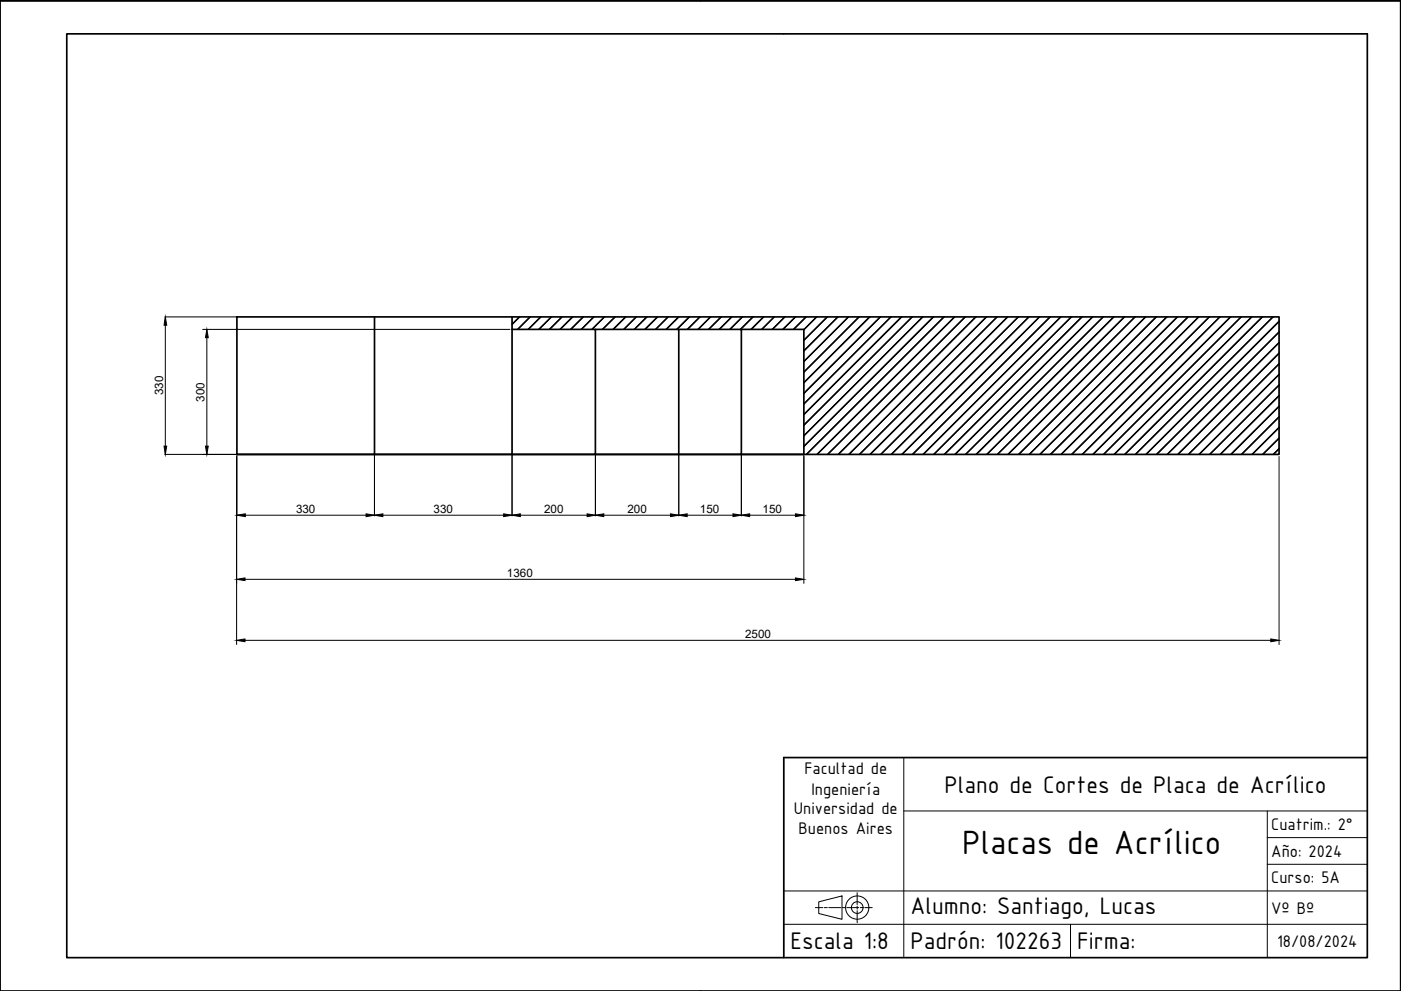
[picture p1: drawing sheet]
<svg xmlns="http://www.w3.org/2000/svg" width="594mm" height="420mm" viewBox="0 0 594 420" stroke-linecap="round" stroke-linejoin="round" font-family="sans-serif">
<!-- layer: corte y cotas -->
<g fill="none" stroke="#000" stroke-width=".42">
<path d="M69.9 134.4h30.4M70.1 134.8v57.4M85.9 139.7h130.3M220.1 134.4l-3 2.9M220.3 134.4l-3.2 3.1M220.5 134.4l-3.4 3.3M224.6 134.4l-5.3 5.3M224.8 134.4l-5.3 5.3M225 134.4l-5.3 5.3M229.1 134.4l-5.3 5.3M229.3 134.4l-5.3 5.3M229.5 134.4l-5.3 5.3"/>
<path d="M233.6 134.4l-5.3 5.3M233.8 134.4l-5.3 5.3M234 134.4l-5.3 5.3M238.1 134.4l-5.3 5.3M238.3 134.4l-5.3 5.3M238.5 134.4l-5.3 5.3M242.6 134.4l-5.3 5.3M242.8 134.4l-5.3 5.3M243 134.4l-5.3 5.3M247.1 134.4l-5.3 5.3M247.3 134.4l-5.3 5.3M247.5 134.4l-5.3 5.3"/>
<path d="M251.6 134.4l-5.3 5.3M251.8 134.4l-5.3 5.3M252 134.4l-5.3 5.3M256.1 134.4l-5.3 5.3M256.3 134.4l-5.3 5.3M256.5 134.4l-5.3 5.3M260.6 134.4l-5.3 5.3M260.8 134.4l-5.3 5.3M261 134.4l-5.3 5.3M265.1 134.4l-5.3 5.3M265.3 134.4l-5.3 5.3M265.5 134.4l-5.3 5.3"/>
<path d="M269.6 134.4l-5.3 5.3M269.8 134.4l-5.3 5.3M270 134.4l-5.3 5.3M274.1 134.4l-5.3 5.3M274.3 134.4l-5.3 5.3M274.5 134.4l-5.3 5.3M278.6 134.4l-5.3 5.3M278.8 134.4l-5.3 5.3M279 134.4l-5.3 5.3M283.1 134.4l-5.3 5.3M283.3 134.4l-5.3 5.3M283.5 134.4l-5.3 5.3"/>
<path d="M287.6 134.4l-5.3 5.3M287.8 134.4l-5.3 5.3M288 134.4l-5.3 5.3M292.1 134.4l-5.3 5.3M292.3 134.4l-5.3 5.3M292.5 134.4l-5.3 5.3M296.6 134.4l-5.3 5.3M296.8 134.4l-5.3 5.3M297 134.4l-5.3 5.3M301.1 134.4l-5.3 5.3M301.3 134.4l-5.3 5.3M301.5 134.4l-5.3 5.3"/>
<path d="M305.6 134.4l-5.3 5.3M305.8 134.4l-5.3 5.3M306 134.4l-5.3 5.3M310.1 134.4l-5.3 5.3M310.3 134.4l-5.3 5.3M310.5 134.4l-5.3 5.3M314.6 134.4l-5.3 5.3M314.8 134.4l-5.3 5.3M315 134.4l-5.3 5.3M319.1 134.4l-5.3 5.3M319.3 134.4l-5.3 5.3M319.5 134.4l-5.3 5.3"/>
<path d="M323.6 134.4l-5.3 5.3M323.8 134.4l-5.3 5.3M324 134.4l-5.3 5.3M328.1 134.4l-5.3 5.3M328.3 134.4l-5.3 5.3M328.5 134.4l-5.3 5.3M332.6 134.4l-5.3 5.3M332.8 134.4l-5.3 5.3M333 134.4l-5.3 5.3M337.1 134.4l-5.3 5.3M337.3 134.4l-5.3 5.3M337.5 134.4l-5.4 5.3"/>
<path d="M341.6 134.4l-5.3 5.3M341.8 134.4l-5.3 5.3M342 134.4l-5.3 5.3M346.1 134.4l-5.3 5.3M346.3 134.4l-5.4 5.4M346.5 134.4l-5.6 5.6M350.6 134.4l-9.7 9.7M350.8 134.4l-9.9 9.9M351 134.4l-10.1 10M355.1 134.4l-14.2 14.2M355.3 134.4l-14.4 14.4M355.5 134.4l-14.6 14.6"/>
<path d="M359.6 134.4l-18.7 18.7M359.8 134.4l-18.9 18.9M360 134.4l-19.1 19.1M364.1 134.4l-23.2 23.2M364.3 134.4l-23.4 23.4M364.4 134.4l-23.5 23.5M368.6 134.4l-27.7 27.7M368.8 134.4l-27.9 27.9M369 134.4l-28.1 28M373.1 134.4l-32.2 32.2M373.3 134.4l-32.4 32.4M373.5 134.4l-32.6 32.6"/>
<path d="M377.6 134.4l-36.7 36.7M377.8 134.4l-36.9 36.9M378 134.4l-37.1 37.1M382.1 134.4l-41.2 41.2M382.3 134.4l-41.4 41.4M382.5 134.4l-41.6 41.5M386.6 134.4l-45.7 45.7M386.8 134.4l-45.9 45.9M387 134.4l-46.1 46.1M391.1 134.4l-50.2 50.2M391.3 134.4l-50.4 50.4M391.5 134.4l-50.6 50.6"/>
<path d="M395.6 134.4l-54.7 54.7M395.8 134.4l-54.9 54.9M396 134.4l-55.1 55M400.1 134.4l-58.3 58.3M400.3 134.4l-58.3 58.3M400.5 134.4l-58.4 58.3M404.6 134.4l-58.3 58.3M404.8 134.4l-58.3 58.3M405 134.4l-58.4 58.3M409.1 134.4l-58.3 58.3M409.3 134.4l-58.4 58.3M409.4 134.4l-58.3 58.3"/>
<path d="M413.6 134.4l-58.3 58.3M413.8 134.4l-58.3 58.3M414 134.4l-58.4 58.3M418.1 134.4l-58.3 58.3M418.3 134.4l-58.3 58.3M418.5 134.4l-58.4 58.3M422.6 134.4l-58.3 58.3M422.8 134.4l-58.4 58.3M423 134.4l-58.4 58.3M427.1 134.4l-58.3 58.3M427.3 134.4l-58.4 58.3M427.5 134.4l-58.4 58.3"/>
<path d="M431.6 134.4l-58.3 58.3M431.8 134.4l-58.3 58.3M432 134.4l-58.4 58.3M436.1 134.4l-58.3 58.3M436.3 134.4l-58.3 58.3M436.5 134.4l-58.4 58.3M440.6 134.4l-58.3 58.3M440.8 134.4l-58.4 58.3M440.9 134.4l-58.2 58.3M445.1 134.4l-58.3 58.3M445.3 134.4l-58.3 58.3M445.5 134.4l-58.4 58.3"/>
<path d="M449.6 134.4l-58.3 58.3M449.8 134.4l-58.3 58.3M450 134.4l-58.4 58.3M454.1 134.4l-58.3 58.3M454.3 134.4l-58.4 58.3M454.4 134.4l-58.3 58.3M458.6 134.4l-58.3 58.3M458.8 134.4l-58.3 58.3M459 134.4l-58.4 58.3M463.1 134.4l-58.3 58.3M463.3 134.4l-58.3 58.3M463.5 134.4l-58.4 58.3"/>
<path d="M467.6 134.4l-58.3 58.3M467.8 134.4l-58.4 58.3M468 134.4l-58.4 58.3M472.1 134.4l-58.3 58.3M472.3 134.4l-58.4 58.3M472.5 134.4l-58.4 58.3M476.6 134.4l-58.3 58.3M476.8 134.4l-58.3 58.3M477 134.4l-58.4 58.3M481.1 134.4l-58.3 58.3M481.3 134.4l-58.3 58.3M481.5 134.4l-58.4 58.3"/>
<path d="M485.6 134.4l-58.3 58.3M485.8 134.4l-58.4 58.3M485.9 134.4l-58.3 58.3M490.1 134.4l-58.3 58.3M490.3 134.4l-58.3 58.3M490.5 134.4l-58.4 58.3M494.6 134.4l-58.3 58.3M494.8 134.4l-58.3 58.3M495 134.4l-58.4 58.3M499.1 134.4l-58.3 58.3M499.3 134.4l-58.4 58.3M499.4 134.4l-58.3 58.3"/>
<path d="M503.6 134.4l-58.3 58.3M503.8 134.4l-58.4 58.3M504 134.4l-58.4 58.3M508.1 134.4l-58.3 58.3M508.3 134.4l-58.3 58.3M508.5 134.4l-58.4 58.3M512.6 134.4l-58.3 58.3M512.8 134.4l-58.4 58.3M513 134.4l-58.4 58.3M517.1 134.4l-58.3 58.3M517.3 134.4l-58.4 58.3M517.4 134.4l-58.3 58.3"/>
<path d="M521.6 134.4l-58.3 58.3M521.8 134.4l-58.3 58.3M522 134.4l-58.4 58.3M526.1 134.4l-58.3 58.3M526.3 134.4l-58.3 58.3M526.5 134.4l-58.4 58.3M530.6 134.4l-58.3 58.3M530.8 134.4l-58.4 58.3M530.9 134.4l-58.3 58.3M535.1 134.4l-58.3 58.3M535.3 134.4l-58.3 58.3M535.5 134.4l-58.4 58.3"/>
<path d="M539.6 134.4l-58.3 58.3M539.8 134.4l-58.3 58.3M540 134.4l-58.4 58.3M542.4 136.1l-56.6 56.6M542.4 136.3l-56.5 56.4M542.4 136.4l-56.3 56.3M87.7 143.2v45.9M542.4 140.6l-52.1 52.1M542.4 145.1l-47.6 47.6M542.4 149.6l-43.1 43.1M542.4 154.1l-38.6 38.6M542.4 158.6l-34.1 34.1"/>
<path d="M542.4 140.8l-52 51.9M542.4 145.2l-47.4 47.5M542.4 149.7l-43 43M542.4 154.3l-38.5 38.4M542.4 158.8l-33.9 33.9M542.4 140.9l-51.8 51.8M542.4 145.4l-47.3 47.3M542.4 149.9l-42.8 42.8M542.4 154.4l-38.3 38.3M542.4 158.9l-33.8 33.8M542.4 163.1l-29.6 29.6M542.4 167.6l-25.1 25.1"/>
<path d="M542.4 172.1l-20.6 20.6M542.4 176.6l-16.1 16.1M542.4 163.2l-29.4 29.5M542.4 167.8l-25 24.9M542.4 172.3l-20.5 20.4M542.4 176.7l-15.9 16M542.4 163.4l-29.3 29.3M542.4 167.9l-24.8 24.8M542.4 172.4l-20.3 20.3M542.4 176.9l-15.8 15.8M69.9 192.7h146.3M100.3 193.5v79.8"/>
<path d="M100.5 192.8v25.9M158.8 192.8v25.9M217.1 192.8v25.9M252.5 192.8v25.9M287.8 192.8v25.9M314.4 192.8v25.9M340.9 192.8v54.6M542.4 181.1l-11.6 11.6M542.4 185.6l-7.1 7.1M542.4 190.1l-2.7 2.6M542.4 181.2l-11.5 11.5M542.4 185.8l-7 6.9"/>
<path d="M542.4 190.2l-2.4 2.5M542.4 181.4l-11.3 11.3M542.4 185.9l-6.8 6.8M542.4 190.4l-2.3 2.3M542.4 193.5v79.8M100.9 218.4h57.5M159.2 218.4h57.5M217.6 218.4h34.5M252.9 218.4h34.5M288.3 218.4h25.6M314.8 218.4h25.6M103.9 245.6h233.4"/>
<path d="M103.9 271.5h435"/>
</g>
<!-- layer: 0 -->
<path d="M297 .2h-297h593.9h-296.9M100.5 134.4h441.9v58.3h-441.9zM158.8 134.4v58.3h-58.3M217.1 134.4v58.3h-58.3M217.1 139.7h35.4v53h-35.4M252.5 139.7h35.3v53h-35.3M287.8 139.7h26.6v53h-26.6M314.4 139.7h26.5v53h-26.5M297 420.2h-297v-420h593.9v420h-296.9" fill="none" stroke="#000" stroke-width=".72"/>
<!-- layer: corte y cotas -->
<g fill="#000" stroke="#000" stroke-width=".42">
<path d="M70.1 134.4l.6 3.5h-1.1zM87.7 139.7l.6 3.5h-1.2zM69.6 189.1h1.1l-.6 3.6zM87.1 189.1h1.2l-.6 3.6zM100.5 218.4l3.5-.6v1.2zM155.2 217.8l3.6 .6-3.6 .6zM158.8 218.4l3.5-.6v1.2zM213.6 217.8l3.5 .6-3.5 .6zM217.1 218.4l3.5-.6v1.2zM249 217.8l3.5 .6-3.5 .6zM252.5 218.4l3.5-.6v1.2zM284.3 217.8l3.5 .6-3.5 .6z"/>
<path d="M287.8 218.4l3.6-.6v1.2zM310.8 217.8l3.6 .6-3.6 .6zM314.4 218.4l3.5-.6v1.2zM337.3 217.8l3.6 .6-3.6 .6zM100.3 245.6l3.6-.6v1.2zM337.3 245l3.6 .6-3.6 .6zM100.3 271.5l3.6-.6v1.2zM538.9 270.9l3.5 .6-3.5 .6z"/>
</g>
<!-- layer: Gruesa -->
<path d="M579.8 321.2h-247.4v84.8h-304.1v-391.6h551.5v391.6h-247.4" fill="none" stroke="#000" stroke-width=".72"/>
<!-- layer: Fina -->
<g fill="none" stroke="#000" stroke-width=".42">
<path d="M383.2 321.2v84.8M383.2 343.8h196.6M537.4 343.8v62.2M537.4 355.1h42.4M332.4 377.7h247.4M537.4 366.4h42.4M332.4 391.9h247.4M347.2 382.4l9.8-2.5v9.9l-9.8-2.5zM453.9 391.9v14.1"/>
<circle cx="363.5" cy="384.8" r="4.9"/>
<circle cx="363.5" cy="384.8" r="2.48"/>
</g>
<!-- layer: Ejes -->
<path d="M363.5 378.5v5M345.7 384.8h3.2M349.5 384.8h1.3M351.5 384.8h5M357.2 384.8h1.2M359.1 384.8h5.1M363.5 384.2v1.2M363.5 386.1v5.1M364.8 384.8h1.3M366.7 384.8h3.2" fill="none" stroke="#000" stroke-width=".42"/>
<!-- layer: 0 -->
<g fill="#000">
<circle cx="593.9" cy=".2" r=".36"/>
<circle cx="593.9" cy="420.2" r=".36"/>
</g>
<text font-size="15.4" x="408" y="362">Placas de Acrílico</text>
<g font-size="11">
<text x="400.6" y="336.4">Plano de Cortes de Placa de Acrílico</text>
<text x="386.1" y="387.6">Alumno: Santiago, Lucas</text>
<text x="335.2" y="402.5">Escala 1:8</text>
<text x="386.1" y="402.5">Padrón: 102263</text>
<text x="456.8" y="402.5">Firma:</text>
</g>
<g font-size="7.7">
<text x="341.1" y="328.3">Facultad de</text>
<text x="344" y="337">Ingeniería</text>
<text x="336.6" y="345.2">Universidad de</text>
<text x="338.6" y="353.5">Buenos Aires</text>
<text x="539" y="351.7">Cuatrim.: 2°</text>
<text x="539" y="363.3">Año: 2024</text>
<text x="539" y="374.4">Curso: 5A</text>
<text x="539" y="387.4">Vº Bº</text>
<text x="541.5" y="401.4">18/08/2024</text>
</g>
<g font-size="4.9">
<text x="69.2" y="167.6" transform="rotate(-90 69.2 167.6)">330</text>
<text x="86.7" y="170.3" transform="rotate(-90 86.7 170.3)">300</text>
<text x="125.5" y="217.5">330</text>
<text x="183.9" y="217.5">330</text>
<text x="230.7" y="217.5">200</text>
<text x="266.1" y="217.5">200</text>
<text x="296.8" y="217.5">150</text>
<text x="323.3" y="217.5">150</text>
<text x="215" y="244.6">1360</text>
<text x="315.9" y="270.6">2500</text>
</g>
</svg>
